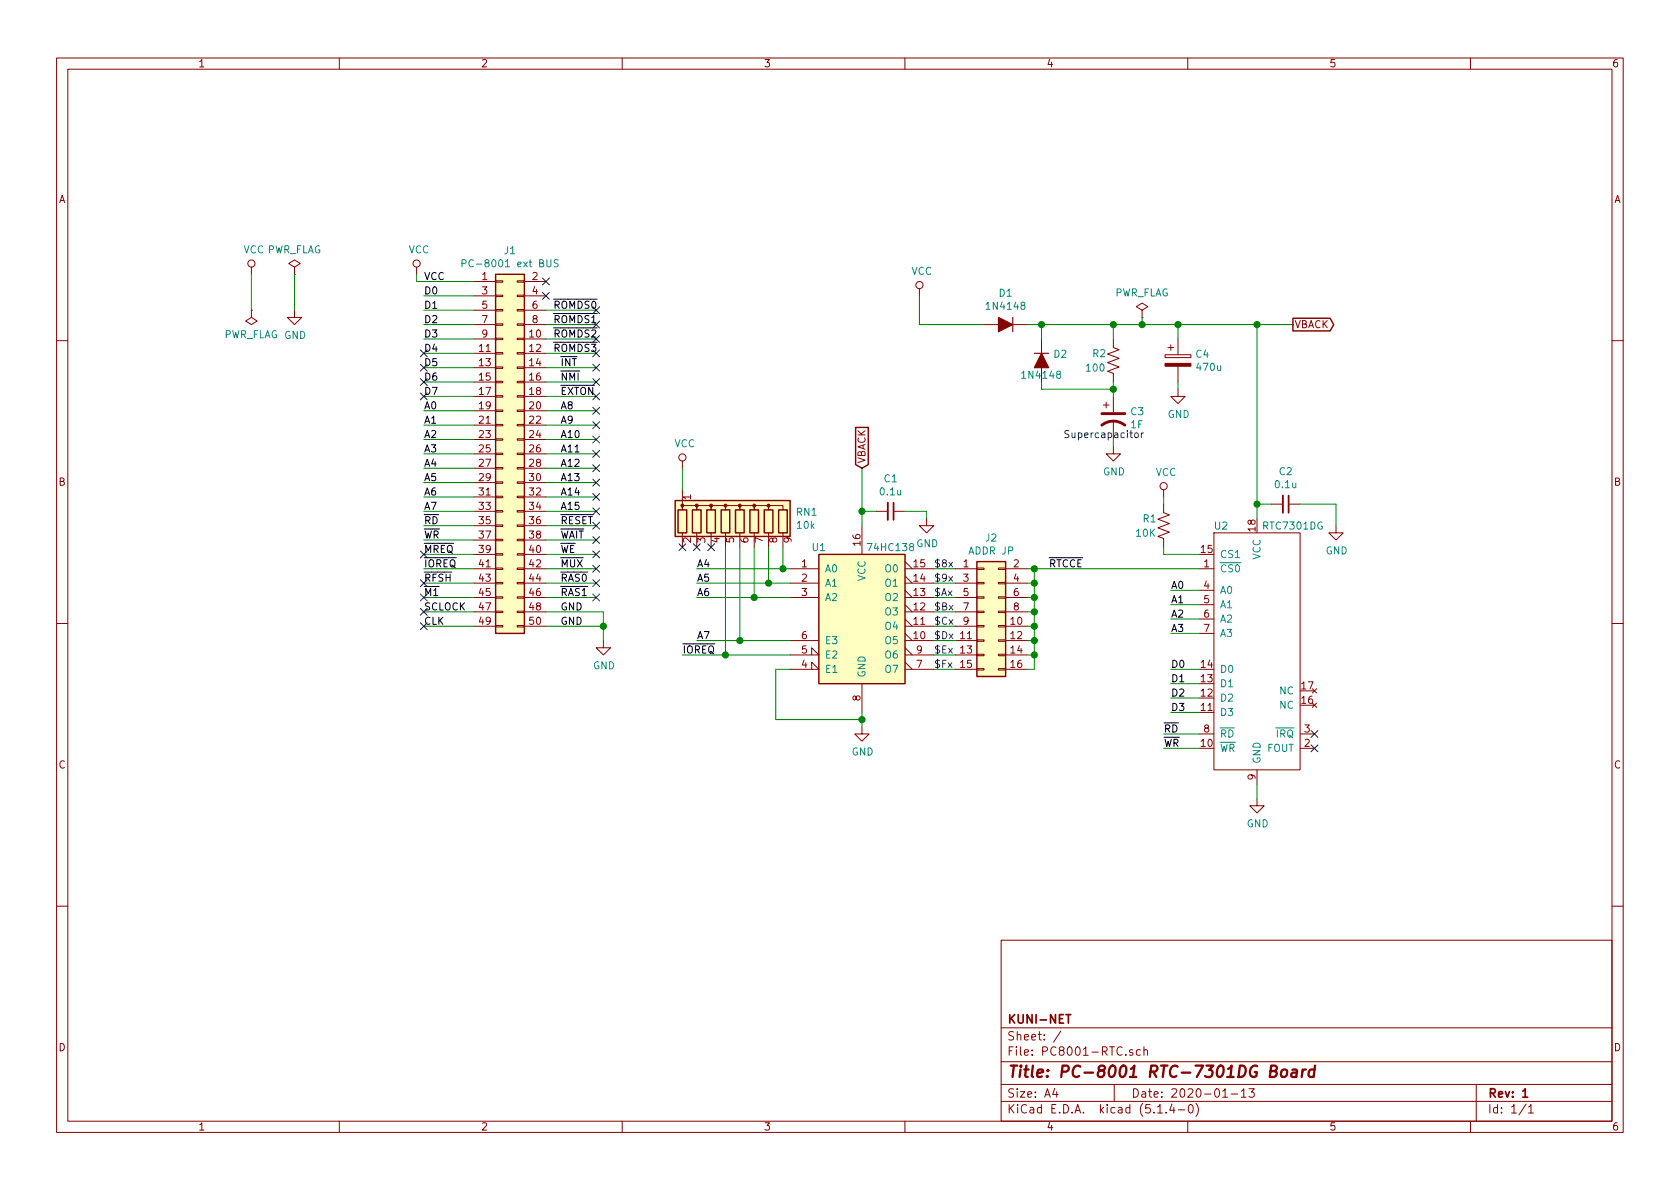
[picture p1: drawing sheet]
EESchema Schematic File Version 4
LIBS:PC8001-RTC-cache
EELAYER 30 0
EELAYER END
$Descr A4 11693 8268
encoding utf-8
Sheet 1 1
Title "PC-8001 RTC-7301DG Board"
Date "2020-01-13"
Rev "1"
Comp "KUNI-NET"
Comment1 ""
Comment2 ""
Comment3 ""
Comment4 ""
$EndDescr
$Comp
L RTC7301:RTC7301DG U2
U 1 1
P 8750 4550
F 0 "U2" H 8500 5450 50  0000 C CNN
F 1 "RTC7301DG" H 9000 5450 50  0000 C CNN
F 2 "" H 8750 4550 50  0001 C CNN
F 3 "" H 8750 4550 50  0001 C CNN
	1    8750 4550
	1    0    0    -1  
$EndComp
$Comp
L power:GND #PWR010
U 1 1
P 8750 5550
F 0 "#PWR010" H 8750 5300 50  0001 C CNN
F 1 "GND" H 8755 5377 50  0000 C CNN
F 2 "" H 8750 5550 50  0001 C CNN
F 3 "" H 8750 5550 50  0001 C CNN
	1    8750 5550
	1    0    0    -1  
$EndComp
Wire Wire Line
	8150 4100 8350 4100
Text Label 8150 4100 0    50   ~ 0
A0
Wire Wire Line
	8150 4200 8350 4200
Text Label 8150 4200 0    50   ~ 0
A1
Wire Wire Line
	8150 4300 8350 4300
Text Label 8150 4300 0    50   ~ 0
A2
Wire Wire Line
	8150 4400 8350 4400
Text Label 8150 4400 0    50   ~ 0
A3
Wire Wire Line
	8150 4650 8350 4650
Text Label 8150 4650 0    50   ~ 0
D0
Wire Wire Line
	8150 4750 8350 4750
Text Label 8150 4750 0    50   ~ 0
D1
Wire Wire Line
	8150 4850 8350 4850
Text Label 8150 4850 0    50   ~ 0
D2
Wire Wire Line
	8150 4950 8350 4950
Text Label 8150 4950 0    50   ~ 0
D3
Wire Wire Line
	8100 5100 8350 5100
Text Label 8100 5100 0    50   ~ 0
~RD
Wire Wire Line
	8100 5200 8350 5200
Text Label 8100 5200 0    50   ~ 0
~WR
Text Label 7300 3950 0    50   ~ 0
~RTCCE
Wire Wire Line
	8100 3850 8350 3850
$Comp
L 74xx:74LS138 U1
U 1 1
P 6000 4250
F 0 "U1" H 5700 4700 50  0000 C CNN
F 1 "74HC138" H 6200 4700 50  0000 C CNN
F 2 "" H 6000 4250 50  0001 C CNN
F 3 "http://www.ti.com/lit/gpn/sn74LS138" H 6000 4250 50  0001 C CNN
	1    6000 4250
	1    0    0    -1  
$EndComp
Wire Wire Line
	5400 4650 5500 4650
Text Label 4850 4450 0    50   ~ 0
A7
$Comp
L power:GND #PWR06
U 1 1
P 6000 5050
F 0 "#PWR06" H 6000 4800 50  0001 C CNN
F 1 "GND" H 6005 4877 50  0000 C CNN
F 2 "" H 6000 5050 50  0001 C CNN
F 3 "" H 6000 5050 50  0001 C CNN
	1    6000 5050
	1    0    0    -1  
$EndComp
Wire Wire Line
	6000 4950 6000 5000
Wire Wire Line
	6000 5000 5400 5000
Wire Wire Line
	5400 5000 5400 4650
Connection ~ 6000 5000
Wire Wire Line
	6000 5000 6000 5050
$Comp
L Device:C_Small C2
U 1 1
P 8950 3500
F 0 "C2" V 8721 3500 50  0000 C CNN
F 1 "0.1u" V 8812 3500 50  0000 C CNN
F 2 "" H 8950 3500 50  0001 C CNN
F 3 "~" H 8950 3500 50  0001 C CNN
	1    8950 3500
	0    1    1    0   
$EndComp
Wire Wire Line
	8750 3500 8850 3500
Connection ~ 8750 3500
Wire Wire Line
	8750 3500 8750 3600
$Comp
L power:GND #PWR011
U 1 1
P 9300 3650
F 0 "#PWR011" H 9300 3400 50  0001 C CNN
F 1 "GND" H 9305 3477 50  0000 C CNN
F 2 "" H 9300 3650 50  0001 C CNN
F 3 "" H 9300 3650 50  0001 C CNN
	1    9300 3650
	1    0    0    -1  
$EndComp
Wire Wire Line
	9050 3500 9300 3500
Wire Wire Line
	9300 3500 9300 3650
$Comp
L Device:C_Small C1
U 1 1
P 6200 3550
F 0 "C1" V 5971 3550 50  0000 C CNN
F 1 "0.1u" V 6062 3550 50  0000 C CNN
F 2 "" H 6200 3550 50  0001 C CNN
F 3 "~" H 6200 3550 50  0001 C CNN
	1    6200 3550
	0    1    1    0   
$EndComp
Wire Wire Line
	6000 3250 6000 3550
Wire Wire Line
	6000 3550 6100 3550
Connection ~ 6000 3550
Wire Wire Line
	6000 3550 6000 3650
$Comp
L power:GND #PWR07
U 1 1
P 6450 3600
F 0 "#PWR07" H 6450 3350 50  0001 C CNN
F 1 "GND" H 6455 3427 50  0000 C CNN
F 2 "" H 6450 3600 50  0001 C CNN
F 3 "" H 6450 3600 50  0001 C CNN
	1    6450 3600
	1    0    0    -1  
$EndComp
Wire Wire Line
	6300 3550 6450 3550
Wire Wire Line
	6450 3550 6450 3600
Wire Wire Line
	4850 3950 5450 3950
Text Label 4850 3950 0    50   ~ 0
A4
Wire Wire Line
	4850 4050 5350 4050
Text Label 4850 4050 0    50   ~ 0
A5
Wire Wire Line
	4850 4150 5250 4150
Text Label 4850 4150 0    50   ~ 0
A6
$Comp
L Connector_Generic:Conn_02x08_Odd_Even J2
U 1 1
P 6850 4250
F 0 "J2" H 6900 4767 50  0000 C CNN
F 1 "ADDR JP" H 6900 4676 50  0000 C CNN
F 2 "" H 6850 4250 50  0001 C CNN
F 3 "~" H 6850 4250 50  0001 C CNN
	1    6850 4250
	1    0    0    -1  
$EndComp
Wire Wire Line
	7150 3950 7200 3950
Wire Wire Line
	7200 3950 7200 4050
Wire Wire Line
	7200 4650 7150 4650
Connection ~ 7200 3950
Wire Wire Line
	7150 4050 7200 4050
Connection ~ 7200 4050
Wire Wire Line
	7200 4050 7200 4150
Wire Wire Line
	7150 4150 7200 4150
Connection ~ 7200 4150
Wire Wire Line
	7200 4150 7200 4250
Wire Wire Line
	7150 4250 7200 4250
Connection ~ 7200 4250
Wire Wire Line
	7200 4250 7200 4350
Wire Wire Line
	7150 4350 7200 4350
Connection ~ 7200 4350
Wire Wire Line
	7200 4350 7200 4450
Wire Wire Line
	7200 4450 7150 4450
Connection ~ 7200 4450
Wire Wire Line
	7200 4450 7200 4550
Wire Wire Line
	7150 4550 7200 4550
Connection ~ 7200 4550
Wire Wire Line
	7200 4550 7200 4650
Wire Wire Line
	6500 3950 6650 3950
Wire Wire Line
	6500 4050 6650 4050
Wire Wire Line
	6500 4150 6650 4150
Wire Wire Line
	6500 4250 6650 4250
Wire Wire Line
	6500 4350 6650 4350
Wire Wire Line
	6500 4450 6650 4450
Wire Wire Line
	6500 4550 6650 4550
Wire Wire Line
	6500 4650 6650 4650
NoConn ~ 9150 5100
NoConn ~ 9150 5200
$Comp
L Connector_Generic:Conn_02x25_Odd_Even J1
U 1 1
P 3500 3150
F 0 "J1" H 3550 4567 50  0000 C CNN
F 1 "PC-8001 ext BUS" H 3550 4476 50  0000 C CNN
F 2 "" H 3500 3150 50  0001 C CNN
F 3 "~" H 3500 3150 50  0001 C CNN
	1    3500 3150
	1    0    0    -1  
$EndComp
Wire Wire Line
	2950 2050 3300 2050
Wire Wire Line
	2950 2150 3300 2150
Wire Wire Line
	2950 2250 3300 2250
Wire Wire Line
	2950 2350 3300 2350
Wire Wire Line
	2950 2450 3300 2450
Wire Wire Line
	2950 2550 3300 2550
Wire Wire Line
	2950 2650 3300 2650
Wire Wire Line
	2950 2750 3300 2750
Wire Wire Line
	2950 2850 3300 2850
Wire Wire Line
	2950 2950 3300 2950
Wire Wire Line
	2950 3050 3300 3050
Wire Wire Line
	2950 3150 3300 3150
Wire Wire Line
	2950 3250 3300 3250
Wire Wire Line
	2950 3350 3300 3350
Wire Wire Line
	2950 3450 3300 3450
Wire Wire Line
	2950 3550 3300 3550
Wire Wire Line
	2950 3650 3300 3650
Wire Wire Line
	2950 3750 3300 3750
Wire Wire Line
	2950 3850 3300 3850
Wire Wire Line
	2950 3950 3300 3950
Wire Wire Line
	2950 4050 3300 4050
Wire Wire Line
	2950 4150 3300 4150
Wire Wire Line
	2950 4250 3300 4250
Wire Wire Line
	2950 4350 3300 4350
Wire Wire Line
	3800 2150 4150 2150
Wire Wire Line
	3800 2250 4150 2250
Wire Wire Line
	3800 2350 4150 2350
Wire Wire Line
	3800 2450 4150 2450
Wire Wire Line
	3800 2550 4150 2550
Wire Wire Line
	3800 2650 4150 2650
Wire Wire Line
	3800 2750 4150 2750
Wire Wire Line
	3800 2850 4150 2850
Wire Wire Line
	3800 2950 4150 2950
Wire Wire Line
	3800 3050 4150 3050
Wire Wire Line
	3800 3150 4150 3150
Wire Wire Line
	3800 3250 4150 3250
Wire Wire Line
	3800 3350 4150 3350
Wire Wire Line
	3800 3450 4150 3450
Wire Wire Line
	3800 3550 4150 3550
Wire Wire Line
	3800 3650 4150 3650
Wire Wire Line
	3800 3750 4150 3750
Wire Wire Line
	3800 3850 4150 3850
Wire Wire Line
	3800 3950 4150 3950
Wire Wire Line
	3800 4050 4150 4050
Wire Wire Line
	3800 4150 4150 4150
Text Label 2950 1950 0    50   ~ 0
VCC
Text Label 2950 2050 0    50   ~ 0
D0
Text Label 2950 2150 0    50   ~ 0
D1
Text Label 2950 2250 0    50   ~ 0
D2
Text Label 2950 2350 0    50   ~ 0
D3
Text Label 2950 2450 0    50   ~ 0
D4
Text Label 2950 2550 0    50   ~ 0
D5
Text Label 2950 2650 0    50   ~ 0
D6
Text Label 2950 2750 0    50   ~ 0
D7
Text Label 2950 2850 0    50   ~ 0
A0
Text Label 2950 2950 0    50   ~ 0
A1
Text Label 2950 3050 0    50   ~ 0
A2
Text Label 2950 3150 0    50   ~ 0
A3
Text Label 2950 3250 0    50   ~ 0
A4
Text Label 2950 3350 0    50   ~ 0
A5
Text Label 2950 3450 0    50   ~ 0
A6
Text Label 3900 2850 0    50   ~ 0
A8
Text Label 2950 3550 0    50   ~ 0
A7
Text Label 2950 3650 0    50   ~ 0
~RD
Text Label 2950 3750 0    50   ~ 0
~WR
Text Label 2950 3850 0    50   ~ 0
~MREQ
Text Label 2950 3950 0    50   ~ 0
~IOREQ
Text Label 2950 4050 0    50   ~ 0
~RFSH
Text Label 2950 4150 0    50   ~ 0
~M1
Text Label 2950 4250 0    50   ~ 0
SCLOCK
Text Label 2950 4350 0    50   ~ 0
CLK
Text Label 3900 2950 0    50   ~ 0
A9
Text Label 3900 3050 0    50   ~ 0
A10
Text Label 3900 3150 0    50   ~ 0
A11
Text Label 3900 3250 0    50   ~ 0
A12
Text Label 3900 3350 0    50   ~ 0
A13
Text Label 3900 3450 0    50   ~ 0
A14
Text Label 3900 3550 0    50   ~ 0
A15
Text Label 3900 3650 0    50   ~ 0
~RESET
Text Label 3900 3750 0    50   ~ 0
~WAIT
Text Label 3900 3850 0    50   ~ 0
~WE
Text Label 3900 3950 0    50   ~ 0
~MUX
Text Label 3900 4050 0    50   ~ 0
~RAS0
Text Label 3900 4150 0    50   ~ 0
~RAS1
Text Label 3900 4250 0    50   ~ 0
GND
Text Label 3900 4350 0    50   ~ 0
GND
$Comp
L power:VCC #PWR01
U 1 1
P 1750 1900
F 0 "#PWR01" H 1750 1750 50  0001 C CNN
F 1 "VCC" H 1767 2073 50  0000 C CNN
F 2 "" H 1750 1900 50  0001 C CNN
F 3 "" H 1750 1900 50  0001 C CNN
	1    1750 1900
	1    0    0    -1  
$EndComp
$Comp
L power:GND #PWR02
U 1 1
P 2050 2150
F 0 "#PWR02" H 2050 1900 50  0001 C CNN
F 1 "GND" H 2055 1977 50  0000 C CNN
F 2 "" H 2050 2150 50  0001 C CNN
F 3 "" H 2050 2150 50  0001 C CNN
	1    2050 2150
	1    0    0    -1  
$EndComp
$Comp
L power:PWR_FLAG #FLG02
U 1 1
P 2050 1900
F 0 "#FLG02" H 2050 1975 50  0001 C CNN
F 1 "PWR_FLAG" H 2050 2073 50  0000 C CNN
F 2 "" H 2050 1900 50  0001 C CNN
F 3 "~" H 2050 1900 50  0001 C CNN
	1    2050 1900
	1    0    0    -1  
$EndComp
$Comp
L power:PWR_FLAG #FLG01
U 1 1
P 1750 2150
F 0 "#FLG01" H 1750 2225 50  0001 C CNN
F 1 "PWR_FLAG" H 1750 2323 50  0000 C CNN
F 2 "" H 1750 2150 50  0001 C CNN
F 3 "~" H 1750 2150 50  0001 C CNN
	1    1750 2150
	-1   0    0    1   
$EndComp
Wire Wire Line
	1750 1900 1750 2150
Wire Wire Line
	2050 1900 2050 2150
$Comp
L power:VCC #PWR03
U 1 1
P 2900 1900
F 0 "#PWR03" H 2900 1750 50  0001 C CNN
F 1 "VCC" H 2917 2073 50  0000 C CNN
F 2 "" H 2900 1900 50  0001 C CNN
F 3 "" H 2900 1900 50  0001 C CNN
	1    2900 1900
	1    0    0    -1  
$EndComp
Wire Wire Line
	2900 1900 2900 1950
Wire Wire Line
	2900 1950 3300 1950
$Comp
L power:GND #PWR04
U 1 1
P 4200 4450
F 0 "#PWR04" H 4200 4200 50  0001 C CNN
F 1 "GND" H 4205 4277 50  0000 C CNN
F 2 "" H 4200 4450 50  0001 C CNN
F 3 "" H 4200 4450 50  0001 C CNN
	1    4200 4450
	1    0    0    -1  
$EndComp
Wire Wire Line
	4200 4250 4200 4350
Wire Wire Line
	3800 4250 4200 4250
Wire Wire Line
	3800 4350 4200 4350
Connection ~ 4200 4350
Wire Wire Line
	4200 4350 4200 4450
Text Label 3850 2150 0    50   ~ 0
~ROMDS0
Text Label 3850 2250 0    50   ~ 0
~ROMDS1
Text Label 3850 2350 0    50   ~ 0
~ROMDS2
Text Label 3850 2450 0    50   ~ 0
~ROMDS3
Text Label 3900 2550 0    50   ~ 0
~INT
Text Label 3900 2650 0    50   ~ 0
~NMI
Text Label 3900 2750 0    50   ~ 0
~EXTON
NoConn ~ 3800 1950
NoConn ~ 3800 2050
NoConn ~ 4150 2150
NoConn ~ 4150 2250
NoConn ~ 4150 2350
NoConn ~ 4150 2450
NoConn ~ 4150 2550
NoConn ~ 4150 2650
NoConn ~ 4150 2750
NoConn ~ 4150 2850
NoConn ~ 4150 2950
NoConn ~ 4150 3050
NoConn ~ 4150 3150
NoConn ~ 4150 3250
NoConn ~ 4150 3350
NoConn ~ 4150 3450
NoConn ~ 4150 3550
NoConn ~ 4150 3650
NoConn ~ 4150 3750
NoConn ~ 4150 3850
NoConn ~ 4150 3950
NoConn ~ 4150 4050
NoConn ~ 4150 4150
NoConn ~ 2950 3850
NoConn ~ 2950 4050
NoConn ~ 2950 4150
NoConn ~ 2950 4250
NoConn ~ 2950 4350
$Comp
L Device:R_Network08 RN1
U 1 1
P 5150 3600
F 0 "RN1" H 5538 3646 50  0000 L CNN
F 1 "10k" H 5538 3555 50  0000 L CNN
F 2 "Resistor_THT:R_Array_SIP9" V 5625 3600 50  0001 C CNN
F 3 "http://www.vishay.com/docs/31509/csc.pdf" H 5150 3600 50  0001 C CNN
	1    5150 3600
	1    0    0    -1  
$EndComp
$Comp
L power:VCC #PWR05
U 1 1
P 6400 2050
F 0 "#PWR05" H 6400 1900 50  0001 C CNN
F 1 "VCC" H 6417 2223 50  0000 C CNN
F 2 "" H 6400 2050 50  0001 C CNN
F 3 "" H 6400 2050 50  0001 C CNN
	1    6400 2050
	1    0    0    -1  
$EndComp
NoConn ~ 4750 3800
NoConn ~ 4850 3800
NoConn ~ 4950 3800
Text Label 4750 4550 0    50   ~ 0
~IOREQ
Wire Wire Line
	5450 3800 5450 3950
Connection ~ 5450 3950
Wire Wire Line
	5450 3950 5500 3950
Wire Wire Line
	5350 3800 5350 4050
Connection ~ 5350 4050
Wire Wire Line
	5350 4050 5500 4050
Wire Wire Line
	5250 3800 5250 4150
Connection ~ 5250 4150
Wire Wire Line
	5250 4150 5500 4150
Wire Wire Line
	6400 2050 6400 2250
Wire Wire Line
	6400 2250 6850 2250
$Comp
L Device:D_ALT D2
U 1 1
P 7250 2500
F 0 "D2" V 7204 2579 50  0000 L CNN
F 1 "1N4148" V 7350 2350 50  0000 L CNN
F 2 "" H 7250 2500 50  0001 C CNN
F 3 "~" H 7250 2500 50  0001 C CNN
	1    7250 2500
	0    1    1    0   
$EndComp
$Comp
L Device:R_US R2
U 1 1
P 7750 2500
F 0 "R2" H 7600 2550 50  0000 L CNN
F 1 "100" H 7550 2450 50  0000 L CNN
F 2 "" V 7790 2490 50  0001 C CNN
F 3 "~" H 7750 2500 50  0001 C CNN
	1    7750 2500
	1    0    0    -1  
$EndComp
$Comp
L Device:CP1 C3
U 1 1
P 7750 2900
F 0 "C3" H 7865 2946 50  0000 L CNN
F 1 "1F" H 7865 2855 50  0000 L CNN
F 2 "" H 7750 2900 50  0001 C CNN
F 3 "~" H 7750 2900 50  0001 C CNN
	1    7750 2900
	1    0    0    -1  
$EndComp
Wire Wire Line
	7250 2650 7250 2700
Wire Wire Line
	7250 2700 7750 2700
Wire Wire Line
	7750 2700 7750 2650
Wire Wire Line
	7750 2700 7750 2750
Connection ~ 7750 2700
Wire Wire Line
	7150 2250 7250 2250
Wire Wire Line
	7250 2250 7250 2350
Connection ~ 7250 2250
Wire Wire Line
	7250 2250 7750 2250
Wire Wire Line
	7750 2250 7750 2350
Connection ~ 7750 2250
Wire Wire Line
	7750 2250 7950 2250
$Comp
L power:GND #PWR09
U 1 1
P 7750 3100
F 0 "#PWR09" H 7750 2850 50  0001 C CNN
F 1 "GND" H 7755 2927 50  0000 C CNN
F 2 "" H 7750 3100 50  0001 C CNN
F 3 "" H 7750 3100 50  0001 C CNN
	1    7750 3100
	1    0    0    -1  
$EndComp
Wire Wire Line
	7750 3050 7750 3100
Wire Wire Line
	8750 5450 8750 5550
NoConn ~ 2950 2450
NoConn ~ 2950 2550
NoConn ~ 2950 2650
NoConn ~ 2950 2750
$Comp
L power:PWR_FLAG #FLG0101
U 1 1
P 7950 2200
F 0 "#FLG0101" H 7950 2275 50  0001 C CNN
F 1 "PWR_FLAG" H 7950 2373 50  0000 C CNN
F 2 "" H 7950 2200 50  0001 C CNN
F 3 "~" H 7950 2200 50  0001 C CNN
	1    7950 2200
	1    0    0    -1  
$EndComp
Wire Wire Line
	7950 2200 7950 2250
Connection ~ 7950 2250
Wire Wire Line
	7950 2250 8200 2250
Wire Wire Line
	4850 4450 5150 4450
Wire Wire Line
	4750 4550 5050 4550
Wire Wire Line
	5050 3800 5050 4550
Connection ~ 5050 4550
Wire Wire Line
	5050 4550 5500 4550
Wire Wire Line
	5150 3800 5150 4450
Connection ~ 5150 4450
Wire Wire Line
	5150 4450 5500 4450
$Comp
L Device:R_US R1
U 1 1
P 8100 3650
F 0 "R1" H 7950 3700 50  0000 L CNN
F 1 "10K" H 7900 3600 50  0000 L CNN
F 2 "" V 8140 3640 50  0001 C CNN
F 3 "~" H 8100 3650 50  0001 C CNN
	1    8100 3650
	1    0    0    -1  
$EndComp
Text Notes 6500 3950 0    50   ~ 0
$8x
Text Notes 6500 4050 0    50   ~ 0
$9x
Text Notes 6500 4150 0    50   ~ 0
$Ax
Text Notes 6500 4250 0    50   ~ 0
$Bx
Text Notes 6500 4350 0    50   ~ 0
$Cx
Text Notes 6500 4450 0    50   ~ 0
$Dx
Text Notes 6500 4550 0    50   ~ 0
$Ex
Text Notes 6500 4650 0    50   ~ 0
$Fx
Text Notes 7400 3050 0    50   ~ 0
Supercapacitor
Wire Wire Line
	4750 3250 4750 3400
$Comp
L Device:CP C4
U 1 1
P 8200 2500
F 0 "C4" H 8318 2546 50  0000 L CNN
F 1 "470u" H 8318 2455 50  0000 L CNN
F 2 "" H 8238 2350 50  0001 C CNN
F 3 "~" H 8200 2500 50  0001 C CNN
	1    8200 2500
	1    0    0    -1  
$EndComp
$Comp
L power:GND #PWR014
U 1 1
P 8200 2700
F 0 "#PWR014" H 8200 2450 50  0001 C CNN
F 1 "GND" H 8205 2527 50  0000 C CNN
F 2 "" H 8200 2700 50  0001 C CNN
F 3 "" H 8200 2700 50  0001 C CNN
	1    8200 2700
	1    0    0    -1  
$EndComp
Wire Wire Line
	8200 2250 8200 2350
Connection ~ 8200 2250
Wire Wire Line
	8200 2650 8200 2700
Wire Wire Line
	8200 2250 8750 2250
Wire Wire Line
	8100 3800 8100 3850
Wire Wire Line
	7200 3950 8350 3950
Wire Wire Line
	8750 2250 8750 3500
$Comp
L Device:D_ALT D1
U 1 1
P 7000 2250
F 0 "D1" H 7000 2034 50  0000 C CNN
F 1 "1N4148" H 7000 2125 50  0000 C CNN
F 2 "" H 7000 2250 50  0001 C CNN
F 3 "~" H 7000 2250 50  0001 C CNN
	1    7000 2250
	-1   0    0    1   
$EndComp
$Comp
L power:VCC #PWR08
U 1 1
P 8100 3450
F 0 "#PWR08" H 8100 3300 50  0001 C CNN
F 1 "VCC" H 8117 3623 50  0000 C CNN
F 2 "" H 8100 3450 50  0001 C CNN
F 3 "" H 8100 3450 50  0001 C CNN
	1    8100 3450
	1    0    0    -1  
$EndComp
Wire Wire Line
	8100 3450 8100 3500
Text GLabel 9000 2250 2    50   Output ~ 0
VBACK
Wire Wire Line
	8750 2250 9000 2250
Connection ~ 8750 2250
Text GLabel 6000 3250 1    50   Input ~ 0
VBACK
$Comp
L power:VCC #PWR?
U 1 1
P 4750 3250
F 0 "#PWR?" H 4750 3100 50  0001 C CNN
F 1 "VCC" H 4767 3423 50  0000 C CNN
F 2 "" H 4750 3250 50  0001 C CNN
F 3 "" H 4750 3250 50  0001 C CNN
	1    4750 3250
	1    0    0    -1  
$EndComp
$EndSCHEMATC
